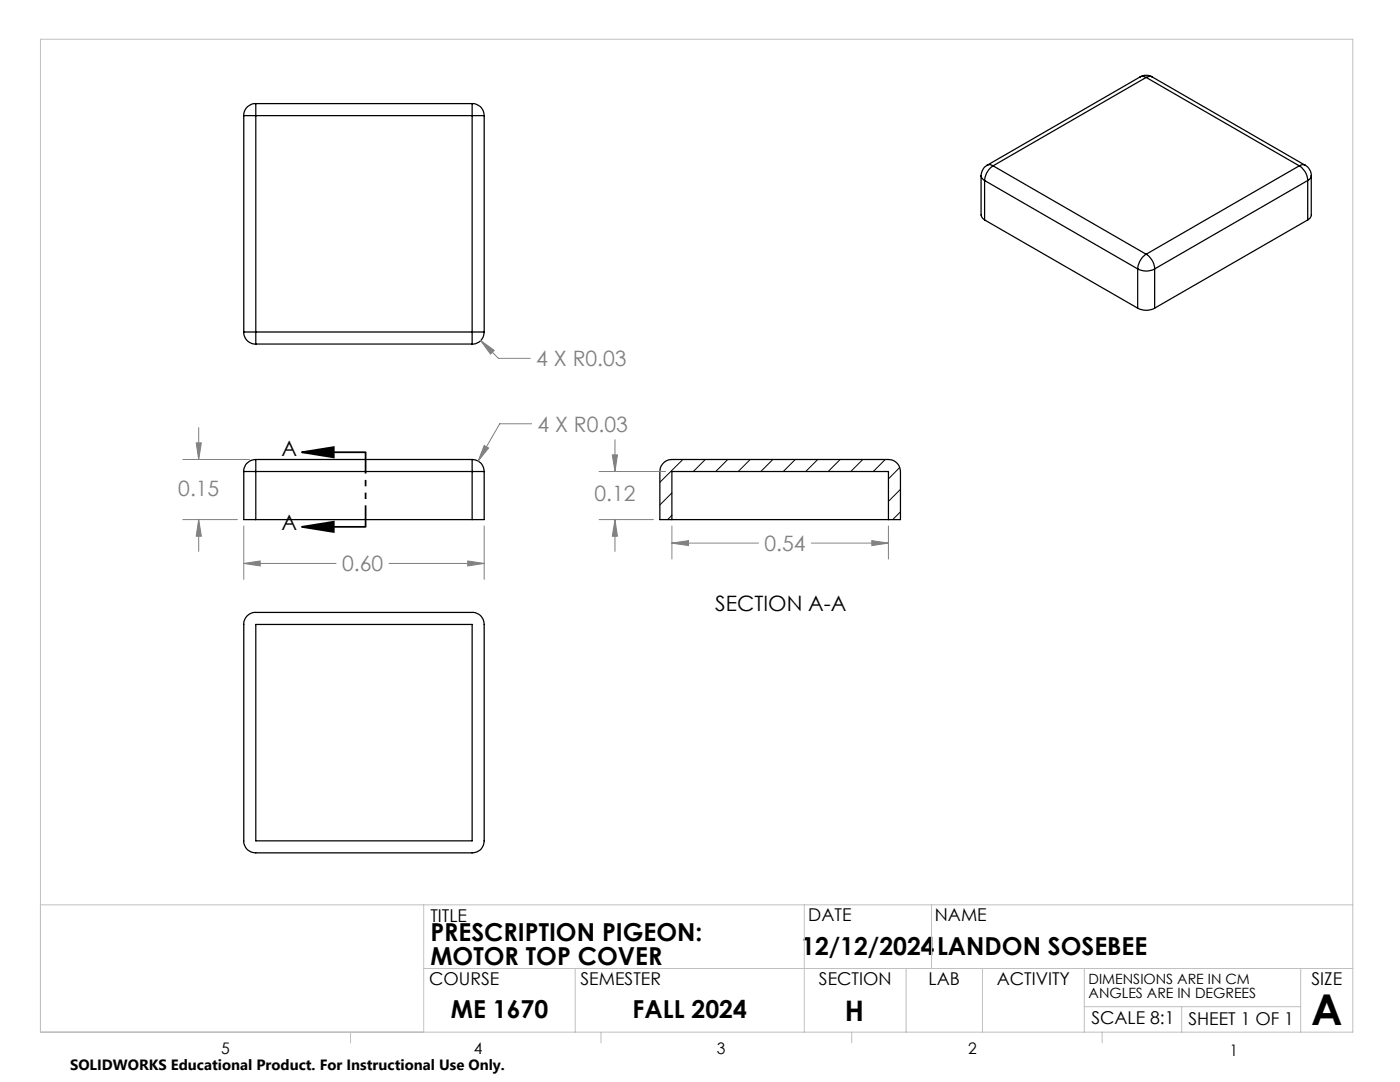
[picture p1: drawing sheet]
<svg xmlns="http://www.w3.org/2000/svg" width="279mm" height="216mm" viewBox="0 0 279 216" stroke-linecap="round" stroke-linejoin="round" font-family="sans-serif">
<g fill="none" stroke="#000" stroke-width=".25">
<path d="M227.5 15.3a2.42 2.42 0 0 1 2.4 0M227.5 15.3l.5-.1 .7 .3M227.5 15.3l-30.5 17.7M228.7 15.5l-30.5 17.6M228.7 15.5l30.6 17.6M229.9 15.3l-.5-.1-.7 .3M229.9 15.3l30.6 17.7M48.6 23.1h2.4M48.6 23.1v43.2M51 20.7v2.4M51 20.7a2.34 2.34 0 0 0-2.4 2.4M51 23.1v43.2"/>
<path d="M51 20.7h43.2M51 23.1h43.2M94.2 20.7a2.34 2.34 0 0 1 2.4 2.4M94.2 23.1h2.4M94.2 20.7v2.4M94.2 23.1v43.2M96.6 23.1v43.2M195.8 35.1v7.8l.3 .7 .4 .3M195.8 35.1l.2 .4 .5 .5M196.5 36l30.5 17.7M196.5 36v7.9M197 33a2.61 2.61 0 0 0-1.2 2.1"/>
<path d="M197 33l.5-.2 .7 .3M198.2 33.1a3.9 3.9 0 0 0-1.7 2.9M198.2 33.1l30.5 17.6M259.3 33.1a3.7 3.7 0 0 1 1.7 2.9M259.3 33.1l-30.6 17.6M260.5 33a2.39 2.39 0 0 1 1.2 2.1M260.5 33l-.5-.2-.7 .3M261 36l-30.6 17.7M261 36v7.9M261.7 35.1v7.9l-.3 .6-.4 .3M261.7 35.1l-.2 .4-.5 .5M196.5 43.9l30.5 17.6"/>
<path d="M227 53.7a3.6 3.6 0 0 0 3.4 0M227 53.7v7.8M228.7 50.7a3.7 3.7 0 0 1 1.7 3M228.7 50.7a3.9 3.9 0 0 0-1.7 3M230.4 53.7v7.8M261 43.9l-30.6 17.6M48.6 66.3h2.4M48.6 66.3a2.34 2.34 0 0 0 2.4 2.4M51 66.3v2.4M51 66.3h43.2M51 68.7h43.2M94.2 66.3h2.4"/>
<path d="M94.2 66.3v2.4M96.6 66.3a2.34 2.34 0 0 1-2.4 2.4M227 61.5a3.6 3.6 0 0 0 3.4 0M48.6 94.1h2.4M48.6 94.1v9.6h2.4M51 91.7v2.4M51 91.7a2.4 2.4 0 0 0-2.4 2.4M51 94.1v9.6M51 94.1h43.2M51 91.7h43.2M94.2 91.7a2.4 2.4 0 0 1 2.4 2.4M94.2 94.1h2.4"/>
<path d="M94.2 91.7v2.4M94.2 94.1v9.6M96.6 94.1v9.6h-2.4M132.4 92.4l.8-.5 .9-.2h43.2a2.41 2.41 0 0 1 2.4 2.4v9.6h-48v-9.6l.2-.9zM51 103.7h43.2M134.1 103.7v-9.6h43.2v9.6M49.2 123l.5-.4 1-.4h43.5a2.34 2.34 0 0 1 2.4 2.4v43.2a2.34 2.34 0 0 1-2.4 2.4h-43.2a2.34 2.34 0 0 1-2.4-2.4v-43.6zM51 124.6h43.2v43.2h-43.2z"/>
</g>
<g fill="none" stroke="#000" stroke-width=".2">
<path d="M134.1 98.4l-2.4 2.4M136.3 91.7l-4.6 4.5M140.8 91.7l-2.4 2.4M145.2 91.7l-2.4 2.4M149.7 91.7l-2.4 2.4M154.2 91.7l-2.4 2.4M158.7 91.7l-2.4 2.4M163.2 91.7l-2.4 2.4M167.7 91.7l-2.4 2.4M172.2 91.7l-2.4 2.4M176.7 91.7l-2.4 2.4M179.6 93.3l-2.3 2.3"/>
<path d="M179.7 97.6l-2.4 2.4M134.1 102.8l-.9 .9M179.7 102.1l-1.5 1.6"/>
</g>
<path d="M60.3 90.2l6.3-1v2.1zM60.3 90.2h12.7M60.3 105.1l6.3-1v2.1zM60.3 105.1h12.7" fill="none" stroke="#000" stroke-width=".35"/>
<g fill="none" stroke="#808080" stroke-width=".2">
<path d="M95.9 67.9l2.7 2-.7 .8zM95.9 67.9l3.6 3.6h6.3M36.5 91.7h13.3M39.2 88.4h1l-.5 3.3zM39.7 85.3v6.4M96.6 88.9l.9 .5-2.1 2.6zM106.1 84.6h-6.4l-4.3 7.4M119.6 94.1h13.2M122.2 90.8h1l-.5 3.3zM122.7 87.7v6.4M36.5 103.7h10.9M39.7 103.7l.5 3.3h-1z"/>
<path d="M39.7 103.7v6.3M48.6 112.4l3.3-.5v1zM48.6 105v10.6M48.6 112.4h18.5M77.6 112.4h19M93.3 111.9l3.3 .5-3.3 .5zM96.6 105v10.6M119.6 103.7h10.8M122.7 103.7l.5 3.3h-1zM122.7 103.7v6.3M134.1 108.4l3.3-.5v1zM134.1 105v6.5"/>
<path d="M134.1 108.4h17.3M161.9 108.4h15.4M174 107.9l3.3 .5-3.3 .5zM177.3 105v6.5"/>
</g>
<path d="M73 90.2v14.9" fill="none" stroke="#000" stroke-width=".35" stroke-dasharray="6.3 1.3 1.3 1.3 1.3 1.3" stroke-dashoffset="2.1" stroke-linecap="butt"/>
<g fill="none" stroke="#c0c0c0" stroke-width=".2">
<path d="M8.1 7.8h261.9v198.2h-261.9zM8.1 180.6h261.9M84.6 180.6v25.4M84.6 193.3h185.4M114.8 193.3v12.7M160.5 180.6v25.4M180.8 193.3v12.7M185.9 180.6v12.7M196.1 193.3v12.7M216.4 193.3v12.7M259.6 193.3v12.7M70 206v2.1"/>
<path d="M119.9 206v2.1M170 206v2.1M216.4 200.9h43.2M220 206v2.1M235.8 200.9v5.1"/>
</g>
<path d="M60.3 90.2l6.3-1v2.1zM60.3 105.1l6.3-1v2.1z" fill="#000"/>
<path d="M48.6 112.4l3.3-.5v1zM93.3 111.9l3.3 .5-3.3 .5zM39.7 103.7l.5 3.3h-1zM39.2 88.4h1l-.5 3.3zM96.6 88.9l-1.2 3.1 2.1-2.6zM95.9 67.9l2 2.8 .7-.8zM122.2 90.8h1l-.5 3.3zM122.7 103.7l.5 3.3h-1zM134.1 108.4l3.3-.5v1zM174 107.9l3.3 .5-3.3 .5z" fill="#808080"/>
<text font-size="8.5" x="261.7" y="204.6">A</text>
<text font-size="5.6" x="168.6" y="203.7">H</text>
<g font-size="4.9">
<text x="85.9" y="187.7">PRESCRIPTION PIGEON:</text>
<text x="159.9" y="190.5">12/12/2024</text>
<text x="187" y="190.5">LANDON SOSEBEE</text>
<text x="85.9" y="192.6">MOTOR TOP COVER</text>
<text x="90" y="203.2">ME 1670</text>
<text x="126.3" y="203.1">FALL 2024</text>
</g>
<g font-size="4.2" fill="#808080">
<text x="107" y="73.1">4 X R0.03</text>
<text x="107.3" y="86.1">4 X R0.03</text>
<text x="35.6" y="99">0.15</text>
<text x="118.6" y="100">0.12</text>
<text x="152.6" y="110">0.54</text>
<text x="68.3" y="114">0.60</text>
</g>
<g font-size="4.2">
<text x="56.2" y="90.9">A</text>
<text x="56.2" y="105.8">A</text>
<text x="142.7" y="121.9">SECTION A-A</text>
</g>
<g font-size="3.5">
<text x="85.9" y="183.9">TITLE</text>
<text x="161.3" y="183.8">DATE</text>
<text x="186.6" y="183.8">NAME</text>
<text x="85.6" y="196.5">COURSE</text>
<text x="115.9" y="196.5">SEMESTER</text>
<text x="163.4" y="196.5">SECTION</text>
<text x="185.3" y="196.5">LAB</text>
<text x="198.9" y="196.5">ACTIVITY</text>
<text x="261.7" y="196.5">SIZE</text>
<text x="217.8" y="204.4">SCALE 8:1</text>
<text x="237.2" y="204.4">SHEET 1 OF 1</text>
</g>
<g font-size="3.2">
<text x="44.2" y="210.4">5</text>
<text x="94.6" y="210.3">4</text>
<text x="143.1" y="210.4">3</text>
<text x="193.2" y="210.3">2</text>
<text x="245.4" y="210.6">1</text>
</g>
<text font-size="3" x="14" y="213.5">SOLIDWORKS Educational Product. For Instructional Use Only.</text>
<g font-size="2.8">
<text x="217.2" y="196.4">DIMENSIONS ARE IN CM</text>
<text x="217.2" y="199.2">ANGLES ARE IN DEGREES</text>
</g>
</svg>
